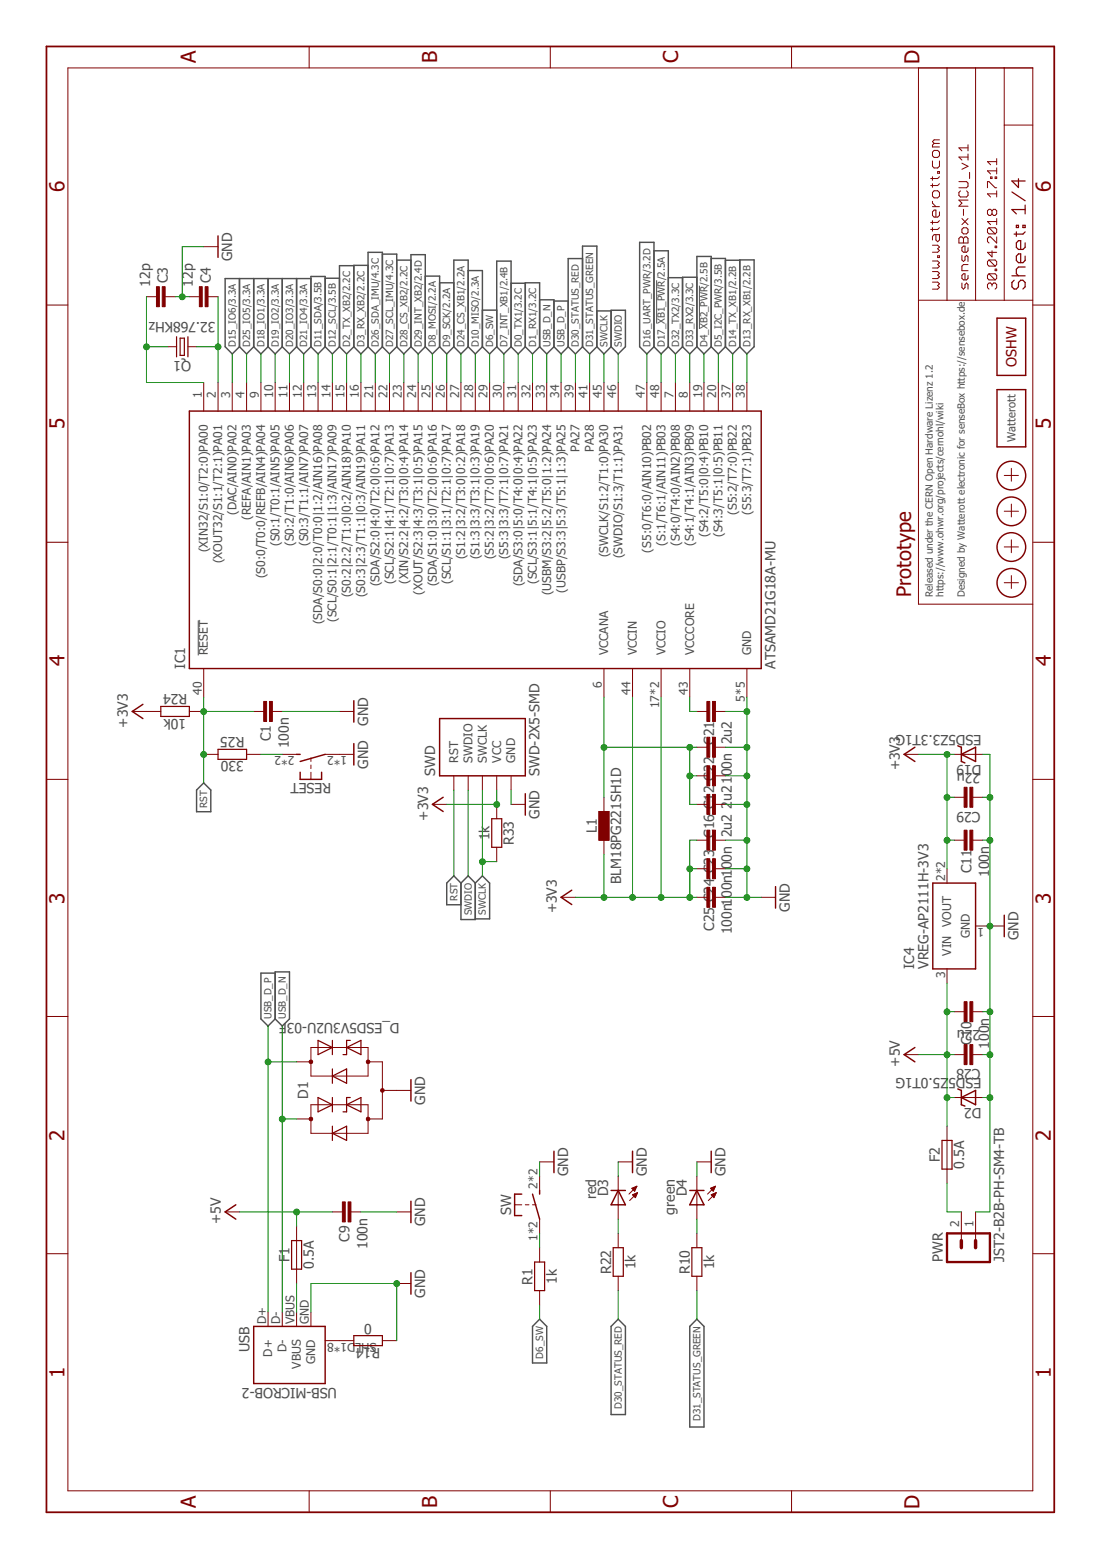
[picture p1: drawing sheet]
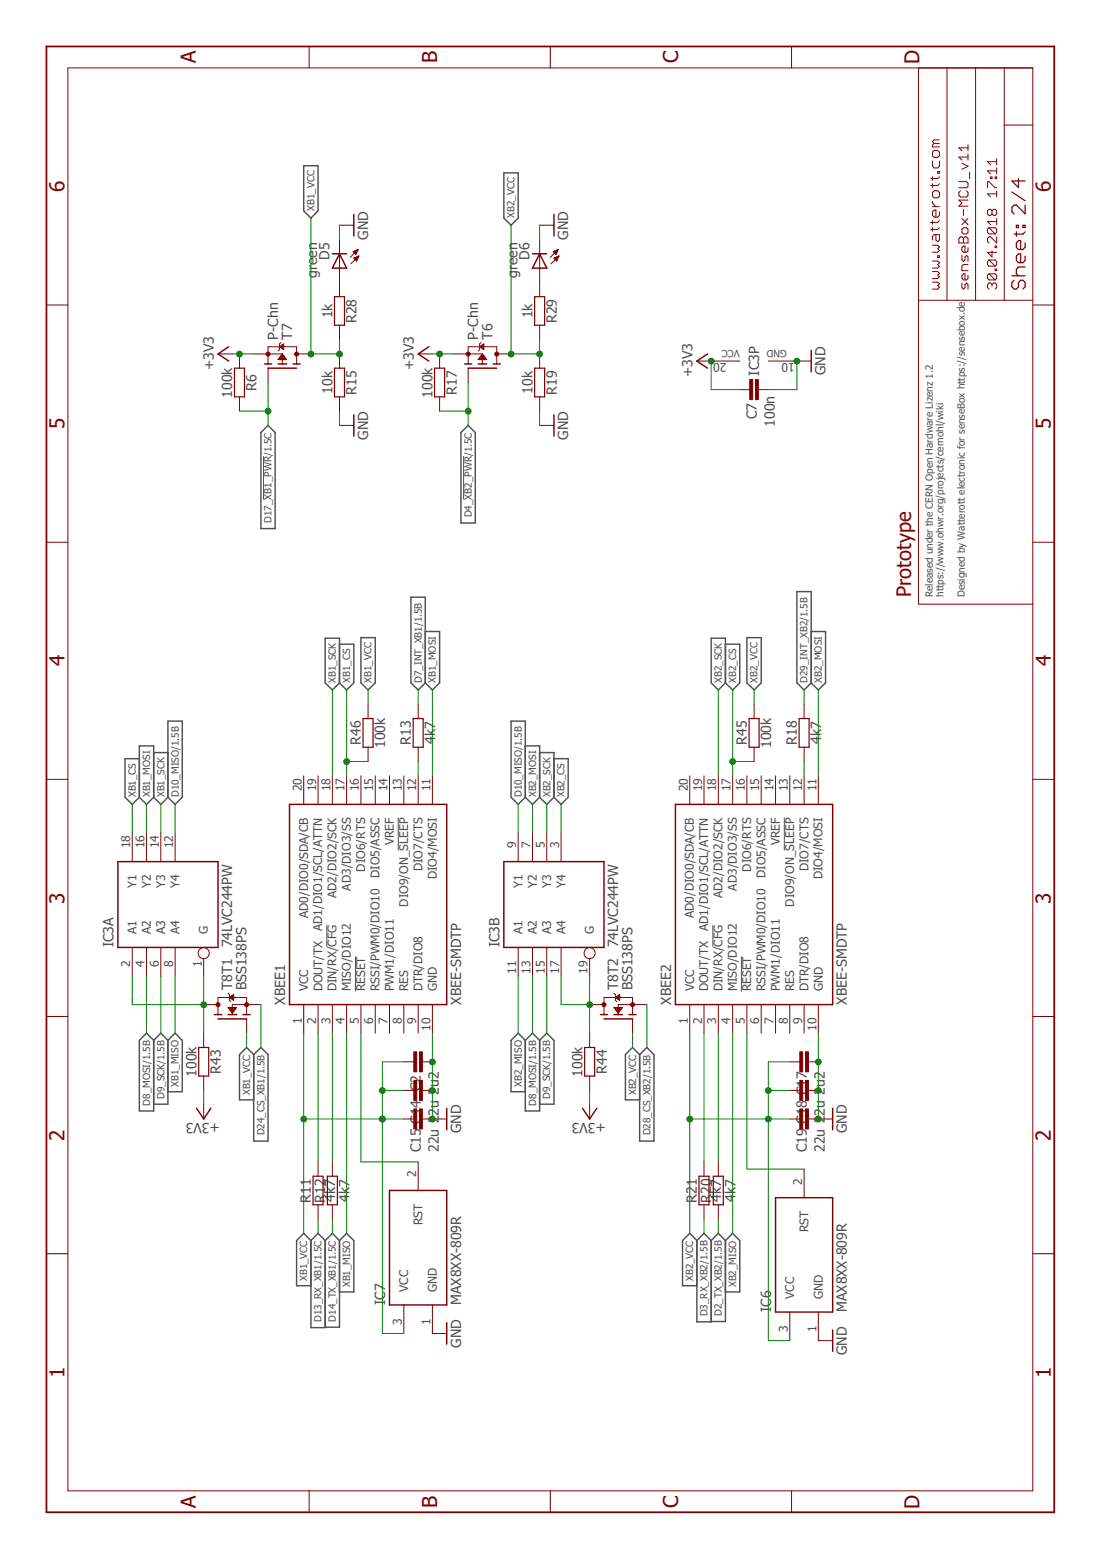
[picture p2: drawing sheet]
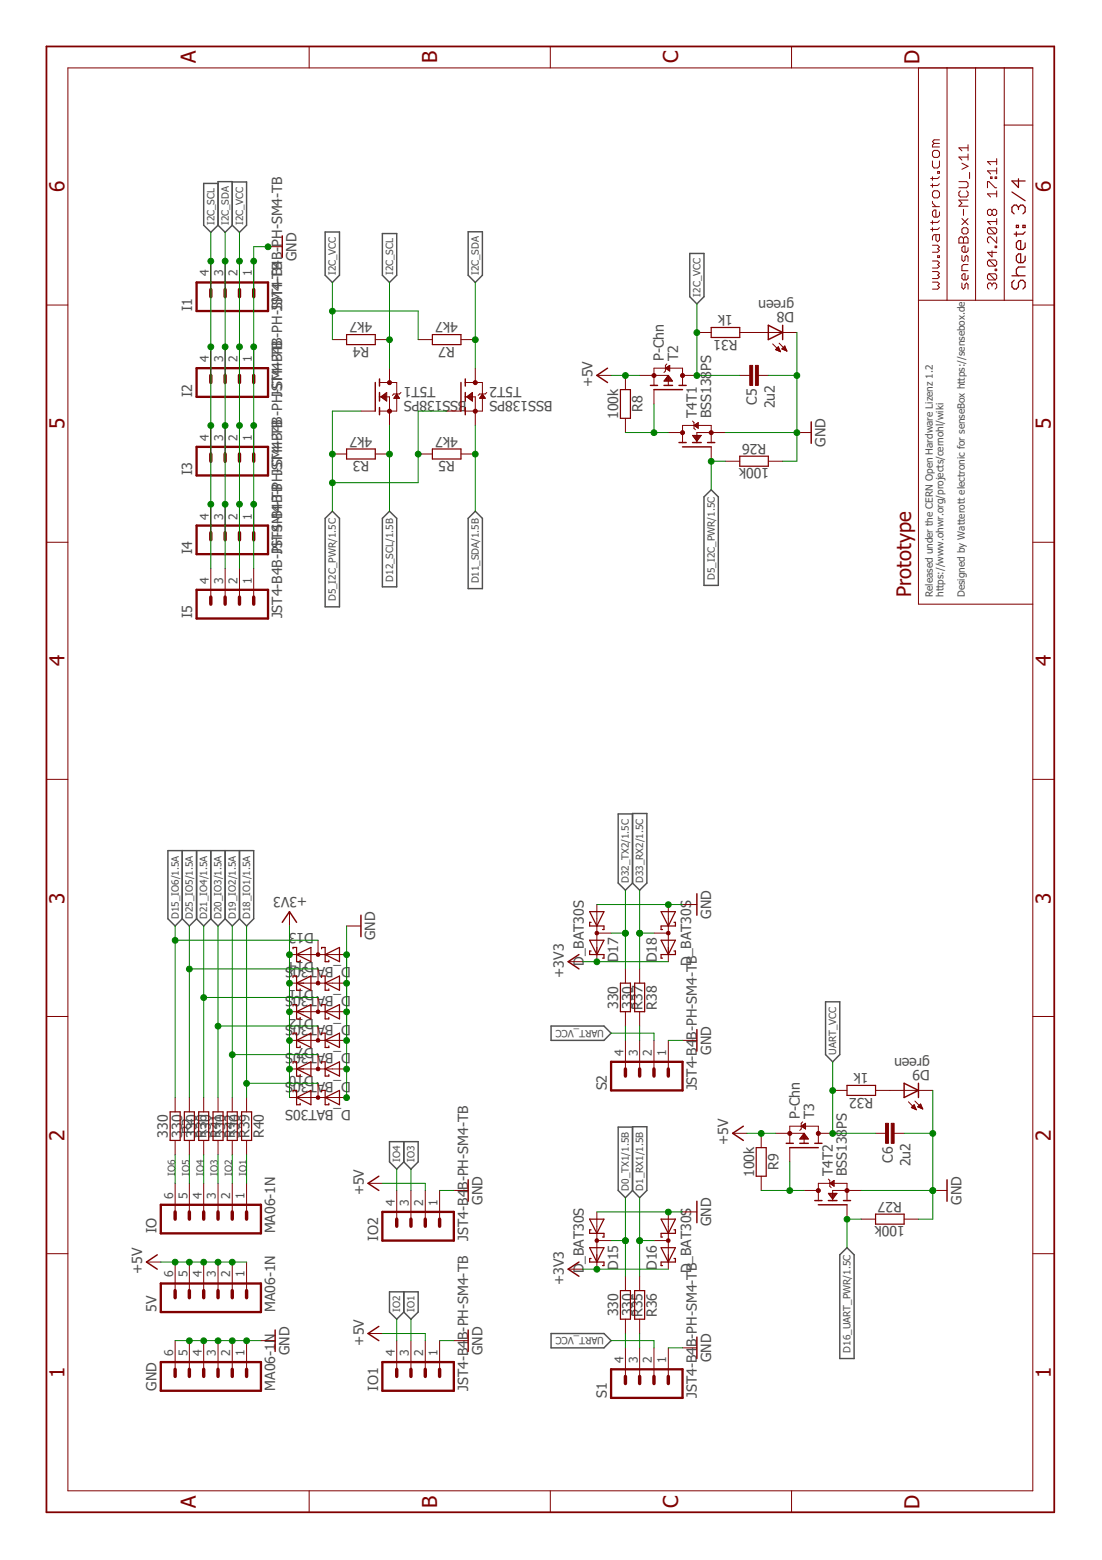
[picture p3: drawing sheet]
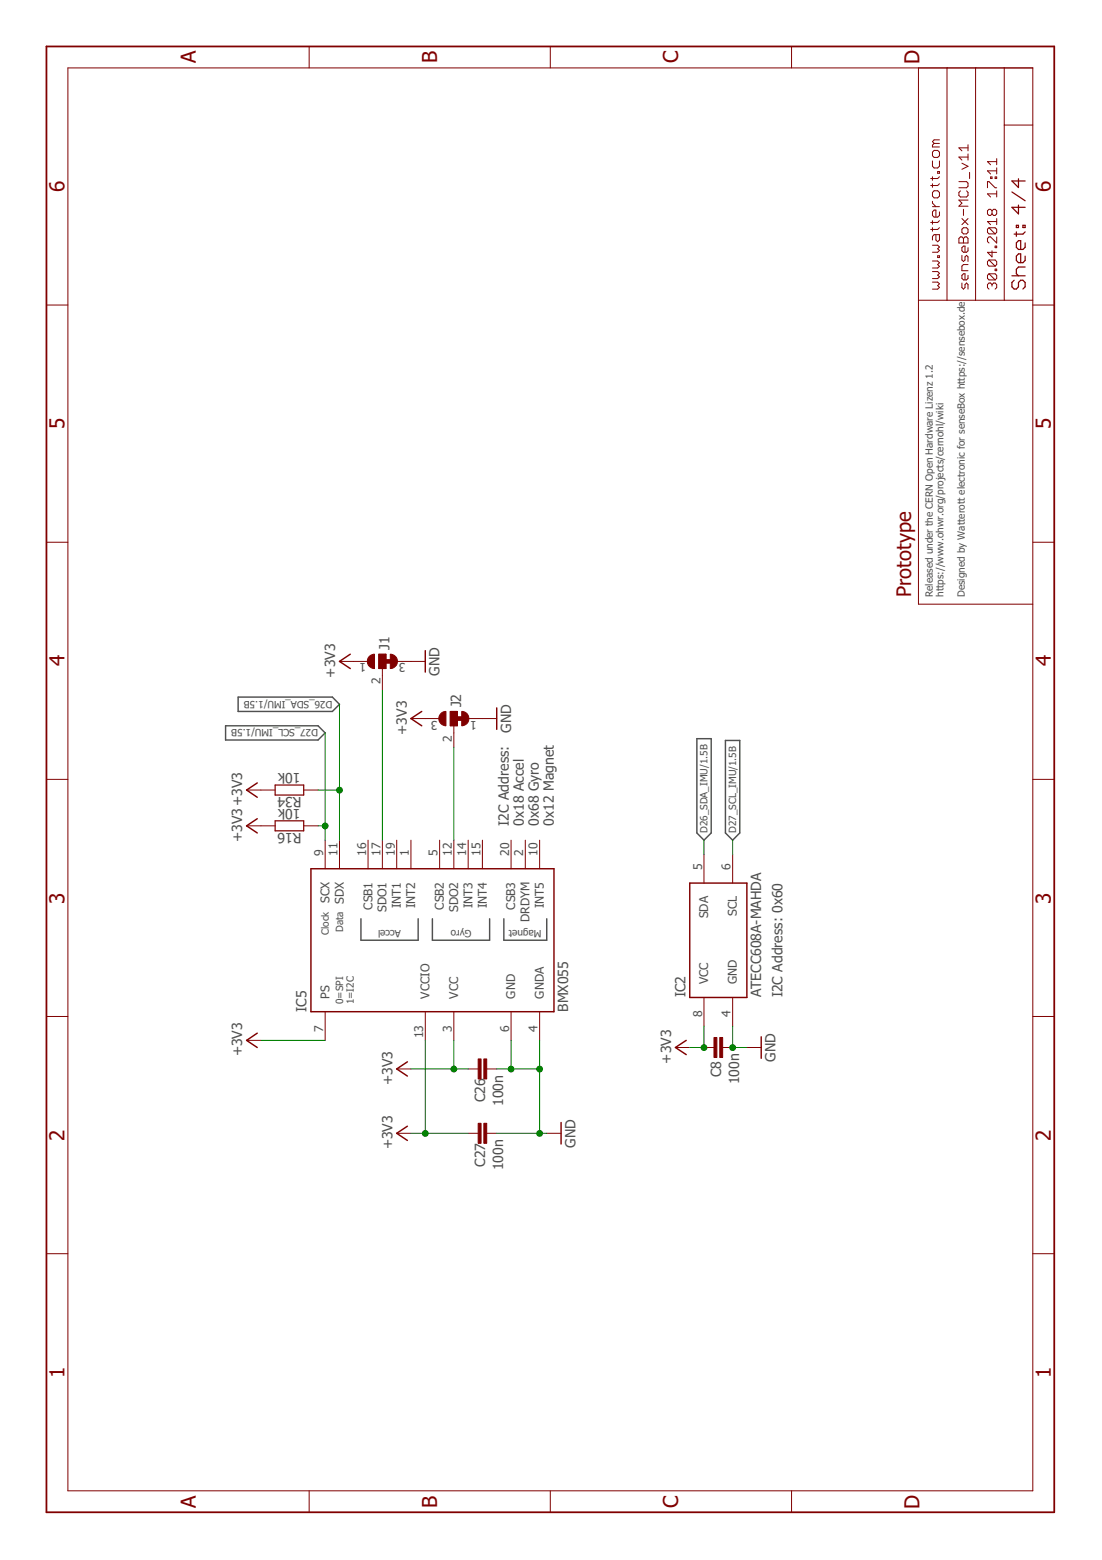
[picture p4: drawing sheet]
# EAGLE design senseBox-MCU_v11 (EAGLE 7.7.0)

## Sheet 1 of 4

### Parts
C1  100n  CAPACITOR-0402  [C0402]
C3  12p  CAPACITOR-0402  [C0402]
C4  12p  CAPACITOR-0402  [C0402]
C9  100n  CAPACITOR-0402  [C0402]
C10  100n  CAPACITOR-0402  [C0402]
C11  100n  CAPACITOR-0402  [C0402]
C12  2u2  CAPACITOR-0402  [C0402]
C16  2u2  CAPACITOR-0402  [C0402]
C21  2u2  CAPACITOR-0402  [C0402]
C22  100n  CAPACITOR-0402  [C0402]
C23  100n  CAPACITOR-0402  [C0402]
C24  100n  CAPACITOR-0402  [C0402]
C25  100n  CAPACITOR-0402  [C0402]
C28  22u  CAPACITOR-0805  [C0805]
C29  22u  CAPACITOR-0805  [C0805]
D1  D_ESD5V3U2U-03F  [SOT723]
D2  ESD5Z5.0T1G  D_TVS-SOD523  [SOD523]
D3  red  LED-0603  [C0603]
D4  green  LED-0603  [C0603]
D19  ESD5Z3.3T1G  D_TVS-SOD523  [SOD523]
F1  0.5A  FUSE-0805  [C0805]
F2  0.5A  FUSE-0805  [C0805]
IC1  ATSAMD21G18A-MU  [QFN48-PAD]
IC4  VREG-AP2111H-3V3  VREG-TS1117CW-3V3  [SOT223]
L1  BLM18PG221SH1D  INDUCTOR-0603  [C0603]
LOGO2  OSHW_LOGOX0070  [OSHW_6X70]
LOGO3  LOGO_SPARK-2  [SPARK_2MM]
PWR  JST2-B2B-PH-SM4-TB  [JST_B2B-PH-SM4-TB]
Q1  32.768KHz  CRYSTAL-ZM315  [CRYSTAL_ZM315]
R1  1k  RESISTOR-0402  [C0402]
R10  1k  RESISTOR-0402  [C0402]
R14  0  RESISTOR-0402  [C0402]
R22  1k  RESISTOR-0402  [C0402]
R24  10k  RESISTOR-0402  [C0402]
R25  330  RESISTOR-0402  [C0402]
R33  1k  RESISTOR-0402  [C0402]
RESET  SW-TACTILE-TL3305  [TL3305]
SW  SW-TACTILE-TL3305  [TL3305]
SWD  SWD-2X5-SMD  [SWD-2X5_SMD]
USB  USB-MICROB-2  [USB-MICROB-10118194]
X1  PASSER-07  [PASSER_07MM]
X2  PASSER-07  [PASSER_07MM]
X3  PASSER-07  [PASSER_07MM]
X4  PASSER-07  [PASSER_07MM]

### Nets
+3V3: C11.2 C23.2 C24.2 C25.2 C29.2 D19.C IC1.17(VCCIO) IC1.36(VCCIO) IC1.44(VCCIN) IC4.2(VOUT) IC4.4(VOUT) L1.1 R24.1 R33.1 SWD.VCC ; also sheet 2,3,4
+5V: C9.2 C10.2 C28.2 D2.C F1.2 F2.2 IC4.3(VIN) ; also sheet 3
D0_TX1: IC1.31((SDA/S3:0|5:0/T4:0|0:4)PA22) ; also sheet 3
D1_RX1: IC1.32((SCL/S3:1|5:1/T4:1|0:5)PA23) ; also sheet 3
D2_TX_XB2: IC1.15((S0:2|2:2/T1:0|0:2/AIN18)PA10) ; also sheet 2
D3_RX_XB2: IC1.16((S0:3|2:3/T1:1|0:3/AIN19)PA11) ; also sheet 2
D4_!XB2_PWR: IC1.19((S4:2/T5:0|0:4)PB10) ; also sheet 2
D5_I2C_PWR: IC1.20((S4:3/T5:1|0:5)PB11) ; also sheet 3
D6_SW: IC1.29((S5:2|3:2/T7:0|0:6)PA20) R1.1
D7_INT_XB1: IC1.30((S5:3|3:3/T7:1|0:7)PA21) ; also sheet 2
D8_MOSI: IC1.25((SDA/S1:0|3:0/T2:0|0:6)PA16) ; also sheet 2
D9_SCK: IC1.26((SCL/S1:1|3:1/T2:1|0:7)PA17) ; also sheet 2
D10_MISO: IC1.28((S1:3|3:3/T3:1|0:3)PA19) ; also sheet 2
D11_SDA: IC1.13((SDA/S0:0|2:0/T0:0|1:2/AIN16)PA08) ; also sheet 3
D12_SCL: IC1.14((SCL/S0:1|2:1/T0:1|1:3/AIN17)PA09) ; also sheet 3
D13_RX_XB1: IC1.38((S5:3/T7:1)PB23) ; also sheet 2
D14_TX_XB1: IC1.37((S5:2/T7:0)PB22) ; also sheet 2
D15_IO6: IC1.3((DAC/AIN0)PA02) ; also sheet 3
D16_UART_PWR: IC1.47((S5:0/T6:0/AIN10)PB02) ; also sheet 3
D17_!XB1_PWR: IC1.48((S:1/T6:1/AIN11)PB03) ; also sheet 2
D18_IO1: IC1.9((S0:0/T0:0/REFB/AIN4)PA04) ; also sheet 3
D19_IO2: IC1.10((S0:1/T0:1/AIN5)PA05) ; also sheet 3
D20_IO3: IC1.11((S0:2/T1:0/AIN6)PA06) ; also sheet 3
D21_IO4: IC1.12((S0:3/T1:1/AIN7)PA07) ; also sheet 3
D24_CS_XB1: IC1.27((S1:2|3:2/T3:0|0:2)PA18) ; also sheet 2
D25_IO5: IC1.4((REFA/AIN1)PA03) ; also sheet 3
D26_SDA_IMU: IC1.21((SDA/S2:0|4:0/T2:0|0:6)PA12) ; also sheet 4
D27_SCL_IMU: IC1.22((SCL/S2:1|4:1/T2:1|0:7)PA13) ; also sheet 4
D28_CS_XB2: IC1.23((XIN/S2:2|4:2/T3:0|0:4)PA14) ; also sheet 2
D29_INT_XB2: IC1.24((XOUT/S2:3|4:3/T3:1|0:5)PA15) ; also sheet 2
D30_STATUS_RED: IC1.39(PA27) R22.1
D31_STATUS_GREEN: IC1.41(PA28) R10.1
D32_TX2: IC1.7((S4:0/T4:0/AIN2)PB08) ; also sheet 3
D33_RX2: IC1.8((S4:1/T4:1/AIN3)PB09) ; also sheet 3
GND: C1.1 C3.2 C4.1 C9.1 C10.1 C11.1 C12.1 C16.1 C21.1 C22.1 C23.1 C24.1 C25.1 C28.1 C29.1 D1.3(A) D2.A D3.C D4.C D19.A IC1.5(GND) IC1.18(GND) IC1.35(GND) IC1.42(GND) IC1.TP(GND) IC4.1(GND) PWR.1 R14.1 RESET.1 RESET.4(P1) SW.2(S1) SW.3(S1) SWD.GND@1(GND) SWD.GND@2(GND) SWD.GND@3(GND) USB.GND ; also sheet 2,3,4
N$1: C3.1 IC1.1((XIN32/S1:0/T2:0)PA00) Q1.2
N$2: C4.2 IC1.2((XOUT32/S1:1/T2:1)PA01) Q1.1
N$3: D3.A R22.2
N$4: F2.1 PWR.2
N$12: D4.A R10.2
N$13: R25.2 RESET.2(S1) RESET.3(S1)
RST: C1.2 IC1.40(!RESET) R24.2 R25.1 SWD.RST
SHLD: R14.2 USB.SHLD1(SHIELD) USB.SHLD2(SHIELD) USB.SHLD3(SHIELD) USB.SHLD4(SHIELD) USB.SHLD5(SHIELD) USB.SHLD6(SHIELD) USB.SHLD7(SHIELD) USB.SHLD8(SHIELD)
SW: R1.2 SW.1 SW.4(P1)
SWCLK: IC1.45((SWCLK/S1:2/T1:0)PA30) R33.2 SWD.SWCLK
SWDIO: IC1.46((SWDIO/S1:3/T1:1)PA31) SWD.SWDIO
USB_D_N [USB]: D1.1(C1) IC1.33((USBM/S3:2|5:2/T5:0|1:2)PA24) USB.D-
USB_D_P [USB]: D1.2(C2) IC1.34((USBP/S3:3|5:3/T5:1|1:3)PA25) USB.D+
VBUS: F1.1 USB.VBUS
VCCANA: C12.2 C16.2 C22.2 IC1.6(VCCANA) L1.2
VCCCORE: C21.2 IC1.43(VCCCORE)

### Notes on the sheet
- Prototype
- Released under the CERN Open Hardware Lizenz 1.2
  https://www.ohwr.org/projects/cernohl/wiki
  
  Designed by Watterott electronic for senseBox https://sensebox.de

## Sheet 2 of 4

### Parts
C2  2u2  CAPACITOR-0402  [C0402]
C7  100n  CAPACITOR-0402  [C0402]
C14  22u  CAPACITOR-0805  [C0805]
C15  22u  CAPACITOR-0805  [C0805]
C17  2u2  CAPACITOR-0402  [C0402]
C18  22u  CAPACITOR-0805  [C0805]
C19  22u  CAPACITOR-0805  [C0805]
D5  green  LED-0603  [C0603]
D6  green  LED-0603  [C0603]
IC3  74LVC244PW  [TSSOP20]
IC6  MAX8XX-809R  [SOT23]
IC7  MAX8XX-809R  [SOT23]
R6  100k  RESISTOR-0402  [C0402]
R11  4k7  RESISTOR-0402  [C0402]
R12  4k7  RESISTOR-0402  [C0402]
R13  4k7  RESISTOR-0402  [C0402]
R15  10k  RESISTOR-0402  [C0402]
R17  100k  RESISTOR-0402  [C0402]
R18  4k7  RESISTOR-0402  [C0402]
R19  10k  RESISTOR-0402  [C0402]
R20  4k7  RESISTOR-0402  [C0402]
R21  4k7  RESISTOR-0402  [C0402]
R28  1k  RESISTOR-0402  [C0402]
R29  1k  RESISTOR-0402  [C0402]
R43  100k  RESISTOR-0402  [C0402]
R44  100k  RESISTOR-0402  [C0402]
R45  100k  RESISTOR-0402  [C0402]
R46  100k  RESISTOR-0402  [C0402]
T6  P-Chn  MOSFET-P-SOT23  [SOT23]
T7  P-Chn  MOSFET-P-SOT23  [SOT23]
T8  BSS138PS  [SOT363]
XBEE1  XBEE-SMDTP  [XBEE_SMD_TP]
XBEE2  XBEE-SMDTP  [XBEE_SMD_TP]

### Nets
+3V3: C7.2 IC3.20(P:VCC) R6.1 R17.1 R43.2 R44.2 T6.2(S) T7.2(S) ; also sheet 1,3,4
D2_TX_XB2: R20.1 ; also sheet 1
D3_RX_XB2: R21.1 ; also sheet 1
D4_!XB2_PWR: R17.2 T6.1(G) ; also sheet 1
D7_INT_XB1: R13.2 ; also sheet 1
D8_MOSI: IC3.4(A:A2) IC3.13(B:A2) ; also sheet 1
D9_SCK: IC3.6(A:A3) IC3.15(B:A3) ; also sheet 1
D10_MISO: IC3.9(B:Y1) IC3.12(A:Y4) ; also sheet 1
D13_RX_XB1: R11.1 ; also sheet 1
D14_TX_XB1: R12.1 ; also sheet 1
D17_!XB1_PWR: R6.2 T7.1(G) ; also sheet 1
D24_CS_XB1: T8.1(T1:S) ; also sheet 1
D28_CS_XB2: T8.4(T2:S) ; also sheet 1
D29_INT_XB2: R18.2 ; also sheet 1
GND: C2.1 C7.1 C14.1 C15.1 C17.1 C18.1 C19.1 D5.C D6.C IC3.10(P:GND) IC6.1(GND) IC7.1(GND) R15.2 R19.2 XBEE1.10(GND) XBEE2.10(GND) ; also sheet 1,3,4
MCU_CS_XBEE1: IC3.1(A:G) IC3.2(A:A1) R43.1 T8.6(T1:D)
MCU_CS_XBEE2: IC3.17(B:A4) IC3.19(B:G) R44.1 T8.3(T2:D)
N$5: D5.A R28.1
N$6: D6.A R29.1
RST_XB1: IC7.2(RST) XBEE1.5(!RESET!)
RST_XB2: IC6.2(RST) XBEE2.5(!RESET!)
XB1_CS: IC3.18(A:Y1) R46.1 XBEE1.17(AD3/DIO3/SS)
XB1_MISO: IC3.8(A:A4) XBEE1.4(MISO/DIO12)
XB1_MOSI: IC3.16(A:Y2) XBEE1.11(DIO4/MOSI)
XB1_RX: R12.2 XBEE1.3(DIN/RX/!CFG!)
XB1_SCK: IC3.14(A:Y3) XBEE1.18(AD2/DIO2/SCK)
XB1_TX: R11.2 XBEE1.2(DOUT/TX)
XB1_VCC: C2.2 C14.2 C15.2 IC7.3(VCC) R15.1 R28.2 R46.2 T7.3(D) T8.2(T1:G) XBEE1.1(VCC)
XB2_CS: IC3.3(B:Y4) R45.1 XBEE2.17(AD3/DIO3/SS)
XB2_MISO: IC3.11(B:A1) XBEE2.4(MISO/DIO12)
XB2_MOSI: IC3.7(B:Y2) XBEE2.11(DIO4/MOSI)
XB2_RX: R20.2 XBEE2.3(DIN/RX/!CFG!)
XB2_SCK: IC3.5(B:Y3) XBEE2.18(AD2/DIO2/SCK)
XB2_TX: R21.2 XBEE2.2(DOUT/TX)
XB2_VCC: C17.2 C18.2 C19.2 IC6.3(VCC) R19.1 R29.2 R45.2 T6.3(D) T8.5(T2:G) XBEE2.1(VCC)
XBEE1_CTS/IRQ: R13.1 XBEE1.12(DIO7/CTS)
XBEE2_CTS/IRQ: R18.1 XBEE2.12(DIO7/CTS)
Unconnected: XBEE1.6(RSSI/PWM0/DIO10) XBEE1.7(PWM1/DIO11) XBEE1.8(RES) XBEE1.9(DTR/DIO8) XBEE1.13(DIO9/ON_!SLEEP!) XBEE1.14(VREF) XBEE1.15(DIO5/ASSC) XBEE1.16(DIO6/RTS) XBEE1.19(AD1/DIO1/SCL/ATTN) XBEE1.20(AD0/DIO0/SDA/CB) XBEE2.6(RSSI/PWM0/DIO10) XBEE2.7(PWM1/DIO11) XBEE2.8(RES) XBEE2.9(DTR/DIO8) XBEE2.13(DIO9/ON_!SLEEP!) XBEE2.14(VREF) XBEE2.15(DIO5/ASSC) XBEE2.16(DIO6/RTS) XBEE2.19(AD1/DIO1/SCL/ATTN) XBEE2.20(AD0/DIO0/SDA/CB)

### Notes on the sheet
- Prototype
- Released under the CERN Open Hardware Lizenz 1.2
  https://www.ohwr.org/projects/cernohl/wiki
  
  Designed by Watterott electronic for senseBox https://sensebox.de

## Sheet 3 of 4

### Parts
5V  MA06-1N  [MA06-1_N]
C5  2u2  CAPACITOR-0402  [C0402]
C6  2u2  CAPACITOR-0402  [C0402]
D7  D_BAT30S  [SOT323]
D8  green  LED-0603  [C0603]
D9  green  LED-0603  [C0603]
D10  D_BAT30S  [SOT323]
D11  D_BAT30S  [SOT323]
D12  D_BAT30S  [SOT323]
D13  D_BAT30S  [SOT323]
D14  D_BAT30S  [SOT323]
D15  D_BAT30S  [SOT323]
D16  D_BAT30S  [SOT323]
D17  D_BAT30S  [SOT323]
D18  D_BAT30S  [SOT323]
GND  MA06-1N  [MA06-1_N]
I1  JST4-B4B-PH-SM4-TB  [JST_B4B-PH-SM4-TB]
I2  JST4-B4B-PH-SM4-TB  [JST_B4B-PH-SM4-TB]
I3  JST4-B4B-PH-SM4-TB  [JST_B4B-PH-SM4-TB]
I4  JST4-B4B-PH-SM4-TB  [JST_B4B-PH-SM4-TB]
I5  JST4-B4B-PH-SM4-TB  [JST_B4B-PH-SM4-TB]
IO  MA06-1N  [MA06-1_N]
IO1  JST4-B4B-PH-SM4-TB  [JST_B4B-PH-SM4-TB]
IO2  JST4-B4B-PH-SM4-TB  [JST_B4B-PH-SM4-TB]
R2  330  RESISTOR-0402  [C0402]
R3  4k7  RESISTOR-0402  [C0402]
R4  4k7  RESISTOR-0402  [C0402]
R5  4k7  RESISTOR-0402  [C0402]
R7  4k7  RESISTOR-0402  [C0402]
R8  100k  RESISTOR-0402  [C0402]
R9  100k  RESISTOR-0402  [C0402]
R26  100k  RESISTOR-0402  [C0402]
R27  100k  RESISTOR-0402  [C0402]
R30  330  RESISTOR-0402  [C0402]
R31  1k  RESISTOR-0402  [C0402]
R32  1k  RESISTOR-0402  [C0402]
R35  330  RESISTOR-0402  [C0402]
R36  330  RESISTOR-0402  [C0402]
R37  330  RESISTOR-0402  [C0402]
R38  330  RESISTOR-0402  [C0402]
R39  330  RESISTOR-0402  [C0402]
R40  330  RESISTOR-0402  [C0402]
R41  330  RESISTOR-0402  [C0402]
R42  330  RESISTOR-0402  [C0402]
S1  JST4-B4B-PH-SM4-TB  [JST_B4B-PH-SM4-TB]
S2  JST4-B4B-PH-SM4-TB  [JST_B4B-PH-SM4-TB]
T2  P-Chn  MOSFET-P-SOT23  [SOT23]
T3  P-Chn  MOSFET-P-SOT23  [SOT23]
T4  BSS138PS  [SOT363]
T5  BSS138PS  [SOT363]

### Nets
!I2C_POWER: R8.2 T2.1(G) T4.6(T1:D)
!UART_POWER: R9.2 T3.1(G) T4.3(T2:D)
+3V3: D7.2(C) D10.2(C) D11.2(C) D12.2(C) D13.2(C) D14.2(C) D15.2(C) D16.2(C) D17.2(C) D18.2(C) ; also sheet 1,2,4
+5V: 5V.1 5V.2 5V.3 5V.4 5V.5 5V.6 IO1.2 IO2.2 R8.1 R9.1 T2.2(S) T3.2(S) ; also sheet 1
D0_TX1: D15.3(CA) R35.1 ; also sheet 1
D1_RX1: D16.3(CA) R36.1 ; also sheet 1
D5_I2C_PWR: R3.2 R5.2 R26.1 T4.2(T1:G) T5.2(T1:G) T5.5(T2:G) ; also sheet 1
D11_SDA: R5.1 T5.4(T2:S) ; also sheet 1
D12_SCL: R3.1 T5.1(T1:S) ; also sheet 1
D15_IO6: D13.3(CA) R2.1 ; also sheet 1
D16_UART_PWR: R27.1 T4.5(T2:G) ; also sheet 1
D18_IO1: D10.3(CA) R40.1 ; also sheet 1
D19_IO2: D7.3(CA) R39.1 ; also sheet 1
D20_IO3: D12.3(CA) R42.1 ; also sheet 1
D21_IO4: D11.3(CA) R41.1 ; also sheet 1
D25_IO5: D14.3(CA) R30.1 ; also sheet 1
D32_TX2: D17.3(CA) R37.1 ; also sheet 1
D33_RX2: D18.3(CA) R38.1 ; also sheet 1
GND: C5.1 C6.1 D7.1(A) D8.C D9.C D10.1(A) D11.1(A) D12.1(A) D13.1(A) D14.1(A) D15.1(A) D16.1(A) D17.1(A) D18.1(A) GND.1 GND.2 GND.3 GND.4 GND.5 GND.6 I1.1 I2.1 I3.1 I4.1 I5.1 IO1.1 IO2.1 R26.2 R27.2 S1.1 S2.1 T4.1(T1:S) T4.4(T2:S) ; also sheet 1,2,4
I2C_SCL: I1.4 I2.4 I3.4 I4.4 I5.4 R4.1 T5.6(T1:D)
I2C_SDA: I1.3 I2.3 I3.3 I4.3 I5.3 R7.1 T5.3(T2:D)
I2C_VCC: C5.2 I1.2 I2.2 I3.2 I4.2 I5.2 R4.2 R7.2 R31.2 T2.3(D)
IO1: IO1.3 IO.1 R40.2
IO2: IO1.4 IO.2 R39.2
IO3: IO2.3 IO.3 R42.2
IO4: IO2.4 IO.4 R41.2
IO5: IO.5 R30.2
IO6: IO.6 R2.2
N$8: D8.A R31.1
N$9: D9.A R32.1
UART_RX1: R36.2 S1.3
UART_RX2: R38.2 S2.3
UART_TX1: R35.2 S1.4
UART_TX2: R37.2 S2.4
UART_VCC: C6.2 R32.2 S1.2 S2.2 T3.3(D)

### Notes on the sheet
- Prototype
- Released under the CERN Open Hardware Lizenz 1.2
  https://www.ohwr.org/projects/cernohl/wiki
  
  Designed by Watterott electronic for senseBox https://sensebox.de

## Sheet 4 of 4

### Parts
C8  100n  CAPACITOR-0402  [C0402]
C26  100n  CAPACITOR-0402  [C0402]
C27  100n  CAPACITOR-0402  [C0402]
IC2  ATECC608A-MAHDA  ATECC508A-MAHDA  [UDFN8]
IC5  BMX055  [BMX055]
J1  JUMPER3-0402  [JUMPER3-0402]
J2  JUMPER3-0402  [JUMPER3-0402]
R16  10k  RESISTOR-0402  [C0402]
R34  10k  RESISTOR-0402  [C0402]

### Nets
+3V3: C8.2 C26.2 C27.2 IC2.8(VCC) IC5.3(VCC) IC5.7(PS) IC5.13(VCCIO) J1.1 J2.3 R16.2 R34.2 ; also sheet 1,2,3
D26_SDA_IMU: IC2.5(SDA) IC5.11(SDX) R34.1 ; also sheet 1
D27_SCL_IMU: IC2.6(SCL) IC5.9(SCX) R16.1 ; also sheet 1
GND: C8.1 C26.1 C27.1 IC2.4(GND) IC5.4(GNDA) IC5.6(GND) J1.3 J2.1 ; also sheet 1,2,3
SDO1: IC5.17(SDO1) J1.2
SDO2: IC5.12(SDO2) J2.2
Unconnected: IC5.1(INT2) IC5.2(DRDYM) IC5.5(CSB2) IC5.10(INT5) IC5.14(INT3) IC5.15(INT4) IC5.16(CSB1) IC5.19(INT1) IC5.20(CSB3)

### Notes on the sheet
- I2C Address:
  0x18 Accel 
  0x68 Gyro  
  0x12 Magnet
- I2C Address: 0x60
- Prototype
- Released under the CERN Open Hardware Lizenz 1.2
  https://www.ohwr.org/projects/cernohl/wiki
  
  Designed by Watterott electronic for senseBox https://sensebox.de
